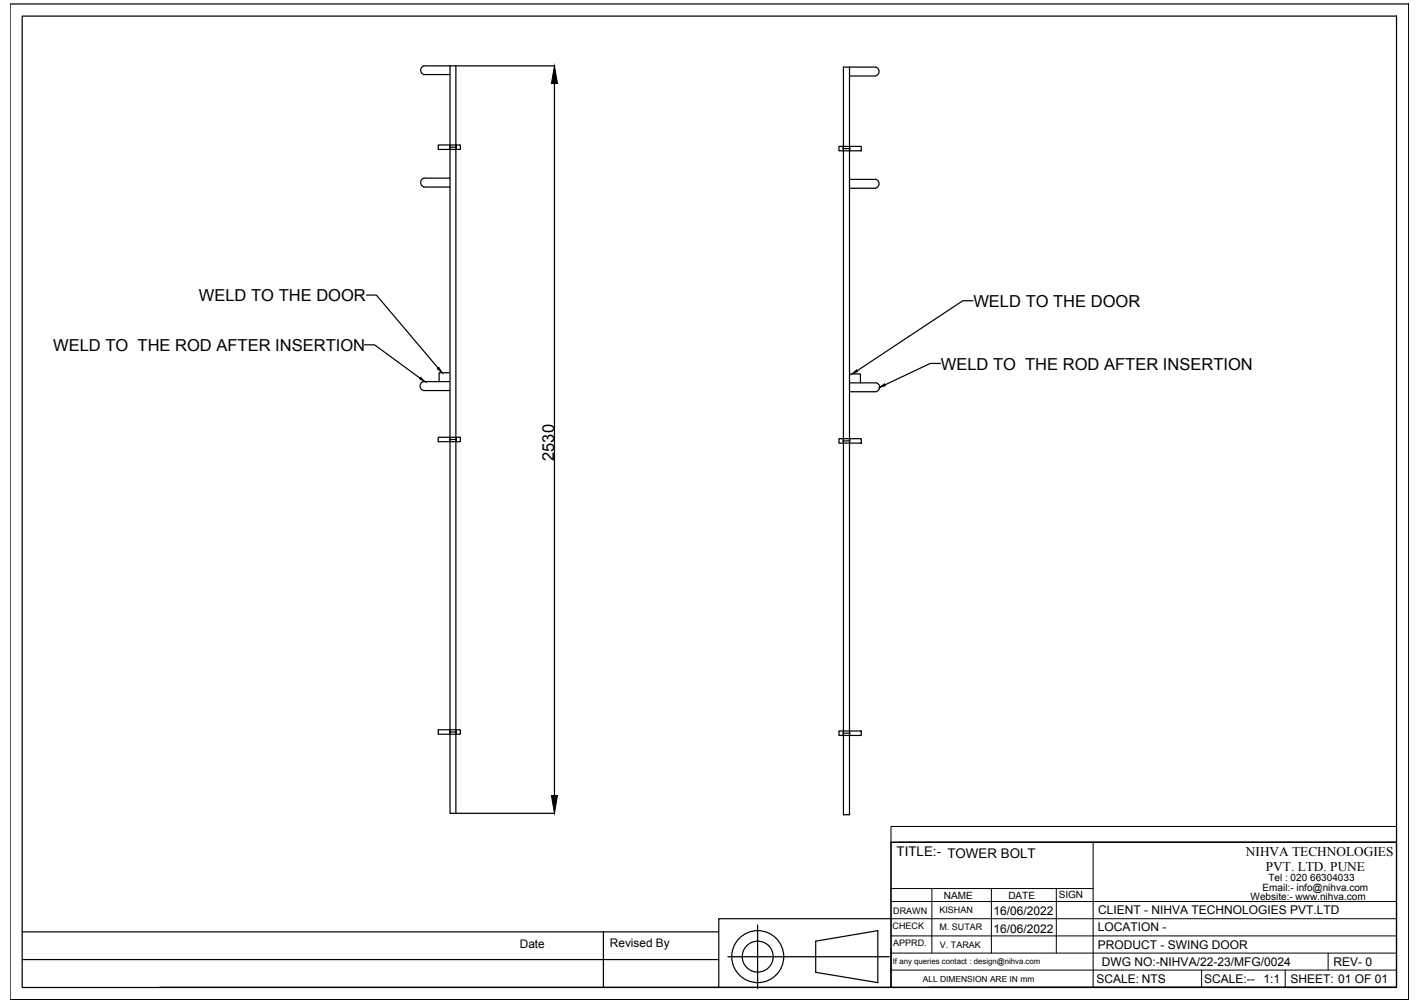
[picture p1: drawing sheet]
<svg xmlns="http://www.w3.org/2000/svg" width="297mm" height="210mm" viewBox="0 0 297 210" stroke-linecap="round" stroke-linejoin="round" font-family="sans-serif">
<!-- layer: 0 -->
<g fill="none" stroke="#000" stroke-width=".25">
<path d="M2.1 .8h292.6v208.4h-292.6zM4.6 3.4h287.5v203.3h-287.5zM88.7 13.8h27.4M88.7 15.6h5.4M88.7 13.8a.95 .95 0 0 0-.7 .9 .95 .95 0 0 0 .7 .9M94.1 13.8v156.4h1.3M95.4 13.8v156.4M116 17.5v149M177.7 14v156.5h-1.3v-156.5h6.8M177.7 15.9h5.5M183.2 14a.95 .95 0 0 1 .7 1 .95 .95 0 0 1-.7 .9M88.7 39.1h5.4"/>
<path d="M91.7 30.3h4.6v1h-4.6zM94.1 30.3v.4M94.1 30.8h.1M94.1 30.9v.4M94.1 30.8h1.3M94.1 37.3h-5.4a.95 .95 0 0 0-.7 .9 .95 .95 0 0 0 .7 .9M95.4 30.3v.4M95.4 30.8h.1M95.4 30.9v.4M175.5 30.6h4.7v1h-4.7zM176.4 31.1h1.3M176.4 30.6v.4"/>
<path d="M176.4 31.2v.4M177.7 37.5h5.5M177.7 39.4h5.5M177.7 30.6v.4M177.7 31.2v.4M183.2 37.5a.95 .95 0 0 1 .7 .9 .95 .95 0 0 1-.7 1M76.2 72.2h2.1l9.6 6.9M76.7 61.8h2l13 15.3M88.5 79.9h5.5M88.6 79.9a.95 .95 0 0 0-.7 .9 .95 .95 0 0 0 .7 .9M94 78h-2.2v1.9M177.8 78.3h2.2v1.8"/>
<path d="M196.7 76.1h-2.1l-9.5 4.4M203.5 62.9h-2.1l-22.1 14.7M88.5 81.7h5.5M91.7 91.5h4.6v.9h-4.6zM94.1 91.5v.5M94.1 92.1v.3M94.1 92h1.3M95.4 91.5v.5M95.4 92.1v.3M175.5 91.8h4.7v.9h-4.7zM176.4 92.3h1.3M176.4 91.8v.3"/>
<path d="M176.4 92.4v.3M177.7 91.8v.3M177.7 92.4v.3M177.8 80.1h5.5a.95 .95 0 0 1 .7 .9 .95 .95 0 0 1-.7 1M177.8 82h5.5M91.7 152.7h4.6v1h-4.6zM94.1 152.7v.4M94.1 153.7v-.6l1.3 .1v.5M95.4 152.7v.4M175.5 153h4.7v.9h-4.7zM176.4 153v.3M176.4 153.4v.1"/>
<path d="M176.4 153.6v.3M176.4 153.4h1.3M177.7 153v.3M177.7 153.4v.1M177.7 153.6v.3M95.4 170.2h20.7M186.4 176.3h105.7v30.3h-105.7zM4.6 195h145.8M126.2 195v11.7M158.5 193.6v.4M158.5 194v.4M158.5 194.5v.1"/>
<path d="M158.5 194.7v.4M158.5 195.1v.1M158.5 195.3v.4M158.5 195.8v.1M158.5 195.9v.4M158.5 196.4v.6M158.5 197v.1M158.5 197.2v.5M158.5 197.8v.4M158.5 198.3v.1M158.5 198.4v.4M158.5 198.9v.1"/>
<path d="M158.5 199.1v.4M158.5 199.5v.1M158.5 199.7v.4M170.6 197l13-2.2v10.8l-13-2.1zM186.4 192.3h-36v14.3h-117M4.6 200.8h145.8M150.4 206.6h36M152.3 200.2h.4M152.8 200.2h.1M152.9 200.2h.4M153.4 200.2h.6M154 200.2h.1"/>
<path d="M154.2 200.2h.5M154.8 200.2h.4M155.3 200.2h.1M155.4 200.2h.4M155.9 200.2h.1M156.1 200.2h.3M156.5 200.2h.1M156.7 200.2h.4M157.2 200.2h.5M157.8 200.2h.1M157.9 200.2h.6M158.5 200.2v.5"/>
<path d="M158.5 200.8v.1M158.5 200.9v.6M158.5 201.6v.4M158.5 202v.1M158.5 202.2v.4M158.5 202.7v.1M158.5 202.8v.4M158.5 203.3v.1M158.5 203.5v.4M158.5 203.9v.1M158.5 204.1v.4M158.5 204.6v.7"/>
<path d="M158.5 205.3v.4M158.5 205.8v.1M158.5 206v.4M158.5 206.4v.1M158.5 206.6v.3M158.6 200.2h.3M159 200.2h.1M159.2 200.2h.4M159.7 200.2h.1M159.8 200.2h.4M160.3 200.2h.1M160.5 200.2h.4"/>
<path d="M160.9 200.2h.1M161.1 200.2h.4M161.6 200.2h.6M162.3 200.2h.4M162.8 200.2h.1M163 200.2h.4M163.4 200.2h.1M163.6 200.2h.4M164.1 200.2h.1M164.2 200.2h.4M164.7 200.2h.1M164.9 200.2h.4"/>
<path d="M165.3 200.2h.6M166 200.2h.1M166.1 200.2h.6M166.7 200.2h.4M167.2 200.2h.1M167.4 200.2h.4M167.8 200.2h.1M168 200.2h.4M168.5 200.2h.1M168.6 200.2h.4M169.1 200.2h.6M169.7 200.2h.1"/>
<path d="M169.9 200.2h.5M170.5 200.2h.4M171 200.2h.1M171.1 200.2h.4M171.6 200.2h.1M171.8 200.2h.4M172.2 200.2h.1M172.4 200.2h.4M172.9 200.2h.5M173.5 200.2h.1M173.6 200.2h.6M174.3 200.2h.4"/>
<path d="M174.7 200.2h.1M174.9 200.2h.4M175.4 200.2h.1M175.5 200.2h.4M176 200.2h.1M176.2 200.2h.4M176.6 200.2h.1M176.8 200.2h.4M177.3 200.2h.7M178 200.2h.4M178.5 200.2h.1M178.7 200.2h.4"/>
<path d="M179.1 200.2h.1M179.3 200.2h.4M179.8 200.2h.1M179.9 200.2h.4M180.4 200.2h.1M180.6 200.2h.4M181 200.2h.6M181.7 200.2h.1M181.8 200.2h.6M182.4 200.2h.4M182.9 200.2h.1M183.1 200.2h.4"/>
<path d="M183.5 200.2h.1M183.7 200.2h.4M184.2 200.2h.1M184.3 200.2h.4M184.8 200.2h.6M185.4 200.2h.1M185.6 200.2h.4M194.3 206.6h97.8"/>
<circle cx="158.5" cy="200.2" r="5.4"/>
<circle cx="158.5" cy="200.2" r="3.2"/>
</g>
<g fill="none" stroke="#000" stroke-width=".21">
<path d="M186.4 173h105.7v3.3h-105.7zM186.4 176.3v30.3M188.2 176.3h103.9M228.7 176.3v30.3M186.4 199.5h105.7M186.4 195.9h105.7M186.4 192.3h105.7M186.4 188.7h105.7M186.4 186h42.3M194.9 186v13.5M207.4 186v13.5M221 186v13.5"/>
<path d="M277.8 199.5v3.5M186.4 203h105.7M251.4 203v3.6M268.8 203v3.6"/>
</g>
<path d="M116 13.8l.6 3.7h-1.3zM88 79l.9 .9-1.1-.6zM91.8 76.9l.7 1.1-1-.8zM178.3 78.3l.9-.9 .2 .4zM184 81.1l1-.8 .2 .4zM115.3 166.5h1.3l-.6 3.7z" fill="#000" stroke="#000" stroke-width=".21"/>
<g font-size="3.5">
<text x="41.6" y="63">WELD TO THE DOOR</text>
<text x="203.6" y="64.2">WELD TO THE DOOR</text>
<text x="11.1" y="73.4">WELD TO THE ROD AFTER INSERTION</text>
<text x="196.8" y="77.3">WELD TO THE ROD AFTER INSERTION</text>
<text x="115.9" y="96.5" transform="rotate(-90 115.9 96.5)">2530</text>
</g>
<g font-size="2.8">
<text x="187.6" y="179.2">TITLE:- TOWER BOLT</text>
<text x="260.6" y="179.1">NIHVA TECHNOLOGIES</text>
<text x="264.8" y="182.3">PVT. LTD. PUNE</text>
</g>
<g font-size="2.5">
<text x="207.8" y="191.6">16/06/2022</text>
<text x="229.7" y="191.3">CLIENT - NIHVA TECHNOLOGIES PVT.LTD</text>
<text x="207.8" y="195.2">16/06/2022</text>
<text x="229.6" y="194.9">LOCATION -</text>
<text x="108.7" y="198.5">Date</text>
<text x="127.6" y="198.2">Revised By</text>
<text x="229.6" y="198.5">PRODUCT - SWING DOOR</text>
<text x="230.5" y="202.1">DWG NO:-NIHVA/22-23/MFG/0024</text>
<text x="279" y="202.1">REV- 0</text>
<text x="229.3" y="205.7">SCALE: NTS</text>
<text x="251.9" y="205.7">SCALE:--</text>
<text x="264.3" y="205.7">1:1</text>
<text x="269.9" y="205.7">SHEET: 01 OF 01</text>
</g>
<g font-size="2.1">
<text x="265.3" y="184.4">Tel : 020 66304033</text>
<text x="197.4" y="188.1">NAME</text>
<text x="210.9" y="188.2">DATE</text>
<text x="221.5" y="188">SIGN</text>
<text x="261.6" y="188.4">Website:- www.nihva.com</text>
<text x="264.1" y="186.5">Email:- info@nihva.com</text>
</g>
<g font-size="1.9">
<text x="186.8" y="191.2">DRAWN</text>
<text x="196.5" y="191.1">KISHAN</text>
<text x="186.7" y="194.4">CHECK</text>
<text x="186.8" y="198">APPRD.</text>
<text x="196.5" y="194.7">M. SUTAR</text>
<text x="196.6" y="198.3">V. TARAK</text>
</g>
<text font-size="1.8" x="193" y="205.4">ALL DIMENSION ARE IN mm</text>
<text font-size="1.6" x="186.8" y="201.7">If any queries contact : design@nihva.com</text>
</svg>
